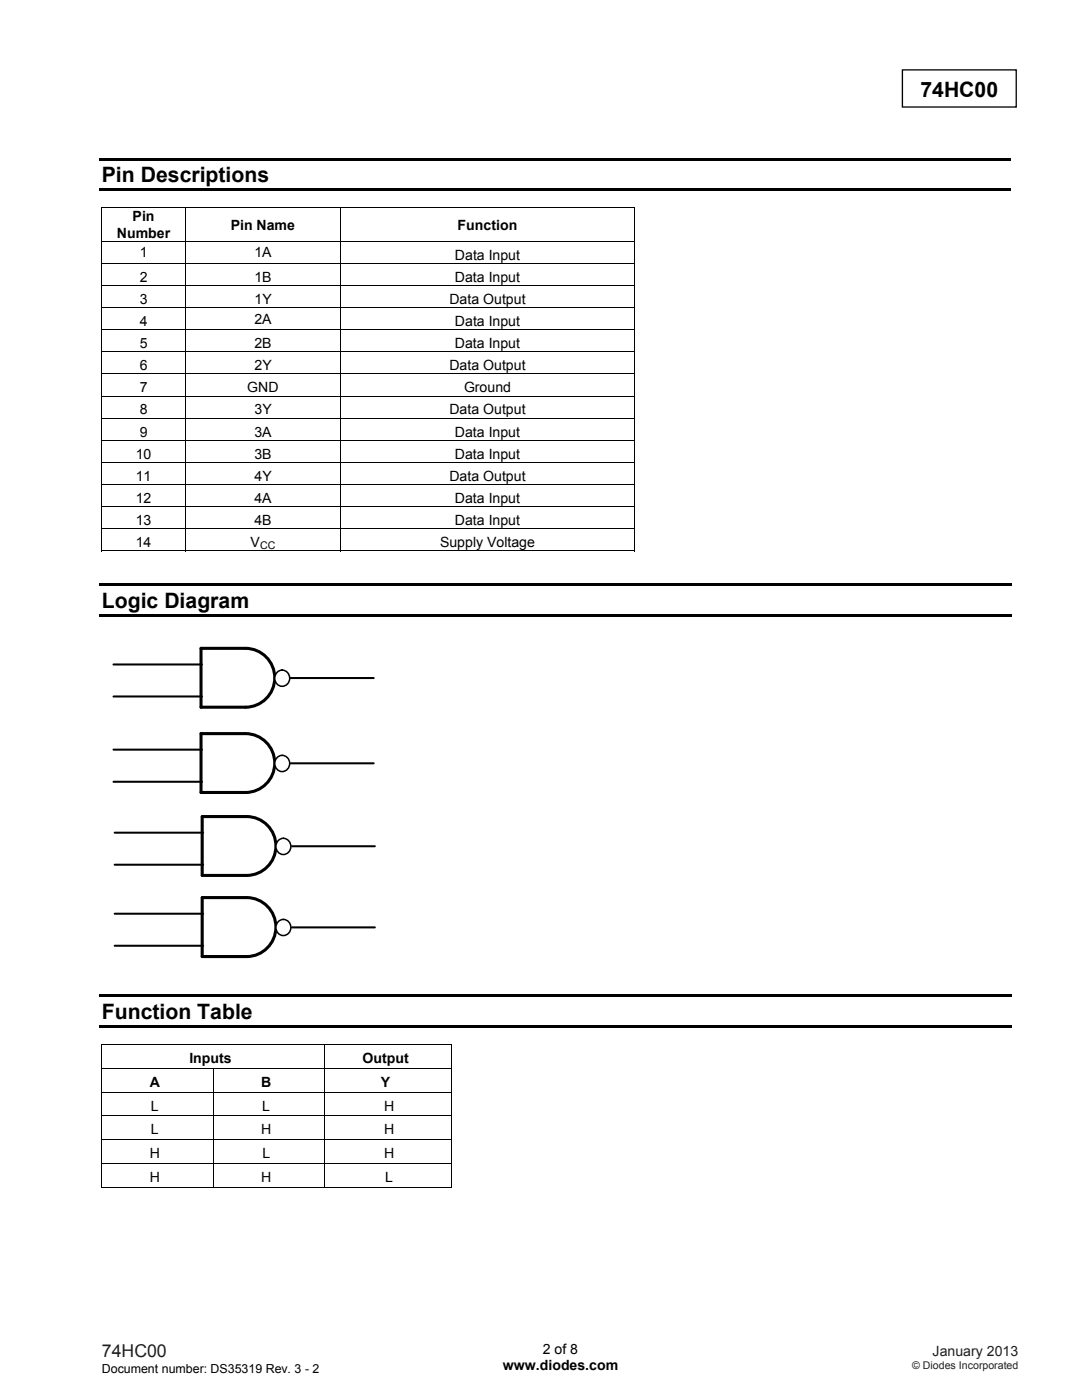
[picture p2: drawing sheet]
<svg xmlns="http://www.w3.org/2000/svg" width="216mm" height="279mm" viewBox="0 0 216 279" stroke-linecap="round" stroke-linejoin="round" font-family="sans-serif">
<path d="M180.1 13.9h22.7v7.5h-22.7z" fill="none" stroke="#000" stroke-width=".26"/>
<path d="M19.8 31.5h181.9v.6h-181.9zM19.8 37.6h181.9v.6h-181.9zM20.2 41.4h.2v.2h-.2zM126.6 41.4h.2v.2h-.2zM19.8 116.5h182v.5h-182zM126.6 109.8h.2v.2h-.2zM19.8 122.6h182v.5h-182z" fill="#000"/>
<g fill="none" stroke="#000" stroke-width=".2">
<path d="M20.2 41.5h106.6M20.2 48.2h106.6M20.2 52.6h106.6M20.2 57h106.6M20.3 41.6v6.5M20.3 48.3v4.2M20.3 52.7v4.2M20.3 57.1v4.2M37 41.6v6.5M37 48.3v4.2M37 52.7v4.2M37 57.1v4.2"/>
<path d="M67.9 41.6v6.5M67.9 48.3v4.2M67.9 52.7v4.2M67.9 57.1v4.2M126.7 41.6v6.5M126.7 48.3v4.2M126.7 52.7v4.2M126.7 57.1v4.2M20.2 61.4h106.6M20.2 65.8h106.6M20.2 70.2h106.6M20.2 74.6h106.6"/>
<path d="M20.2 79h106.6M20.3 61.5v4.2M20.3 65.9v4.2M20.3 70.3v4.2M20.3 74.7v4.3M20.3 79.1v4.3M37 61.5v4.2M37 65.9v4.2M37 70.3v4.2M37 74.7v4.3M37 79.1v4.3M67.9 61.5v4.2"/>
<path d="M67.9 65.9v4.2M67.9 70.3v4.2M67.9 74.7v4.3M67.9 79.1v4.3M126.7 61.5v4.2M126.7 65.9v4.2M126.7 70.3v4.2M126.7 74.7v4.3M126.7 79.1v4.3M20.2 83.4h106.6M20.2 87.9h106.6M20.2 92.3h106.6"/>
<path d="M20.2 96.7h106.6M20.3 83.5v4.3M20.3 87.9v4.3M20.3 92.4v4.2M20.3 96.8v4.2M37 83.5v4.3M37 87.9v4.3M37 92.4v4.2M37 96.8v4.2M67.9 83.5v4.3M67.9 87.9v4.3M67.9 92.4v4.2"/>
<path d="M67.9 96.8v4.2M126.7 83.5v4.3M126.7 87.9v4.3M126.7 92.4v4.2M126.7 96.8v4.2M20.2 101.1h106.6M20.2 105.5h106.6M20.2 109.9h16.7M20.3 101.2v4.2M20.3 105.6v4.4M37 101.2v4.2M37 105.6v4.4"/>
<path d="M37.1 109.9h30.8M67.9 101.2v4.2M67.9 105.6v4.4M68 109.9h58.6M126.7 101.2v4.2M126.7 105.6v4.4"/>
</g>
<path d="M48.9 129.4h-8.8v11.7h8.8a5.9 5.9 0 0 0 5.9-5.8 5.9 5.9 0 0 0-5.8-5.9" fill="none" stroke="#000" stroke-width=".61"/>
<path d="M22.6 132.6h17.7M22.6 139h17.7M58 135.3h16.6" fill="none" stroke="#000" stroke-width=".41"/>
<path d="M55.4 134a1.55 1.55 0 0 1 2.4 1.4 1.55 1.55 0 0 1-2.4 1.3 1.71 1.71 0 0 1 0-2.7z" fill-rule="evenodd" fill="#fff"/>
<path d="M55.4 134a1.55 1.55 0 0 1 2.4 1.4 1.55 1.55 0 0 1-2.4 1.3 1.71 1.71 0 0 1 0-2.7z" fill="none" stroke="#000" stroke-width=".31"/>
<path d="M48.9 146.4h-8.8v11.8h8.8a5.9 5.9 0 0 0 5.9-5.9 5.9 5.9 0 0 0-5.8-5.9" fill="none" stroke="#000" stroke-width=".61"/>
<path d="M22.6 149.6h17.7M22.6 156h17.7M58 152.3h16.6" fill="none" stroke="#000" stroke-width=".41"/>
<path d="M55.4 151.1a1.55 1.55 0 0 1 2.4 1.3 1.55 1.55 0 0 1-2.4 1.3 1.71 1.71 0 0 1 0-2.6z" fill-rule="evenodd" fill="#fff"/>
<path d="M55.4 151.1a1.55 1.55 0 0 1 2.4 1.3 1.55 1.55 0 0 1-2.4 1.3 1.71 1.71 0 0 1 0-2.6z" fill="none" stroke="#000" stroke-width=".31"/>
<path d="M49.2 163h-8.9v11.7h8.9a5.9 5.9 0 0 0 5.9-5.8 5.9 5.9 0 0 0-5.9-5.9" fill="none" stroke="#000" stroke-width=".61"/>
<path d="M22.9 166.2h17.6M22.9 172.6h17.6M58.3 168.9h16.5" fill="none" stroke="#000" stroke-width=".41"/>
<path d="M55.7 167.6a1.55 1.55 0 0 1 2.3 1.3 1.55 1.55 0 0 1-2.3 1.3 1.71 1.71 0 0 1 0-2.6z" fill-rule="evenodd" fill="#fff"/>
<path d="M55.7 167.6a1.55 1.55 0 0 1 2.3 1.3 1.55 1.55 0 0 1-2.3 1.3 1.71 1.71 0 0 1 0-2.6z" fill="none" stroke="#000" stroke-width=".31"/>
<path d="M49.2 179.1h-8.9v11.8h8.9a5.9 5.9 0 0 0 5.9-5.9 5.9 5.9 0 0 0-5.9-5.9" fill="none" stroke="#000" stroke-width=".61"/>
<path d="M22.9 182.4h17.6M22.9 188.7h17.6M58.3 185.1h16.5" fill="none" stroke="#000" stroke-width=".41"/>
<path d="M55.7 183.8a1.54 1.54 0 0 1 2.3 1.3 1.54 1.54 0 0 1-2.3 1.3 1.7 1.7 0 0 1 0-2.6z" fill-rule="evenodd" fill="#fff"/>
<path d="M55.7 183.8a1.54 1.54 0 0 1 2.3 1.3 1.54 1.54 0 0 1-2.3 1.3 1.7 1.7 0 0 1 0-2.6z" fill="none" stroke="#000" stroke-width=".31"/>
<path d="M19.8 198.5h182v.5h-182zM19.8 204.6h182v.5h-182zM20.2 208.3h.2v.2h-.2zM90.1 208.3h.2v.2h-.2zM90.1 236.9h.2v.2h-.2z" fill="#000"/>
<g fill="none" stroke="#000" stroke-width=".2">
<path d="M20.2 208.4h70.1M20.2 213.2h70.1M20.2 218h70.1M20.3 208.5v4.6M20.3 213.3v4.6M20.3 218v4.6M42.5 213.3v4.6M42.5 218v4.6M64.8 208.5v4.6M64.8 213.3v4.6M64.8 218v4.6M90.2 208.5v4.6"/>
<path d="M90.2 213.3v4.6M90.2 218v4.6M20.2 222.7h70.1M20.2 227.5h70.1M20.2 232.2h70.1M20.2 237h22.3M20.3 222.8v4.6M20.3 227.6v4.6M20.3 232.3v4.8M42.5 222.8v4.6M42.5 227.6v4.6M42.5 232.3v4.8"/>
<path d="M42.6 237h22.1M64.8 222.8v4.6M64.8 227.6v4.6M64.8 232.3v4.8M64.9 237h25.2M90.2 222.8v4.6M90.2 227.6v4.6M90.2 232.3v4.8"/>
</g>
<g font-size="4.2">
<text x="183.7" y="19.3">74HC00</text>
<text x="20.3" y="36.4">Pin Descriptions</text>
<text x="20.3" y="121.3">Logic Diagram</text>
<text x="20.3" y="203.3">Function Table</text>
</g>
<text font-size="3.5" fill="#231f20" x="20.3" y="270.9">74HC00</text>
<g font-size="2.8">
<text x="23.3" y="47.4">Number</text>
<text x="26.5" y="44.2">Pin</text>
<text x="46" y="45.8">Pin Name</text>
<text x="91.3" y="45.8">Function</text>
<text x="27.9" y="51.4">1</text>
<text x="50.8" y="51.4">1A</text>
<text x="90.8" y="51.9">Data Input</text>
<text x="27.9" y="56.3">2</text>
<text x="50.8" y="56.3">1B</text>
<text x="90.8" y="56.3">Data Input</text>
<text x="27.9" y="60.7">3</text>
<text x="27.9" y="65.1">4</text>
<text x="50.8" y="64.6">2A</text>
<text x="50.8" y="60.7">1Y</text>
<text x="89.7" y="60.7">Data Output</text>
<text x="90.8" y="65.1">Data Input</text>
<text x="27.9" y="69.5">5</text>
<text x="50.8" y="69.5">2B</text>
<text x="90.8" y="69.5">Data Input</text>
<text x="27.9" y="73.9">6</text>
<text x="50.8" y="73.9">2Y</text>
<text x="89.7" y="73.9">Data Output</text>
<text x="27.9" y="78.3">7</text>
<text x="27.9" y="82.7">8</text>
<text x="49.3" y="78.3">GND</text>
<text x="50.8" y="82.7">3Y</text>
<text x="89.7" y="82.7">Data Output</text>
<text x="92.6" y="78.3">Ground</text>
<text x="27.9" y="87.1">9</text>
<text x="50.8" y="87.1">3A</text>
<text x="90.8" y="87.1">Data Input</text>
<text x="27.1" y="91.5">10</text>
<text x="27.1" y="95.9">11</text>
<text x="50.8" y="91.5">3B</text>
<text x="50.8" y="95.9">4Y</text>
<text x="89.7" y="95.9">Data Output</text>
<text x="90.8" y="91.5">Data Input</text>
<text x="27.1" y="100.4">12</text>
<text x="50.8" y="100.4">4A</text>
<text x="90.8" y="100.4">Data Input</text>
<text x="27.1" y="104.8">13</text>
<text x="50.8" y="104.8">4B</text>
<text x="90.8" y="104.8">Data Input</text>
<text x="27.1" y="109.2">14</text>
<text x="50" y="109.1">V</text>
<text x="87.8" y="109.2">Supply Voltage</text>
<text x="37.8" y="212.1">Inputs</text>
<text x="72.3" y="212.1">Output</text>
<text x="29.9" y="216.9">A</text>
<text x="30.1" y="221.6">L</text>
<text x="52.1" y="216.9">B</text>
<text x="52.3" y="221.6">L</text>
<text x="76" y="216.9">Y</text>
<text x="76.6" y="221.6">H</text>
<text x="30.1" y="226.4">L</text>
<text x="52.1" y="226.4">H</text>
<text x="76.6" y="226.4">H</text>
<text x="29.9" y="231.2">H</text>
<text x="52.3" y="231.2">L</text>
<text x="76.6" y="231.2">H</text>
<text x="29.9" y="235.9">H</text>
<text x="52.1" y="235.9">H</text>
<text x="76.9" y="235.9">L</text>
<text x="100.3" y="273.5">www.diodes.com</text>
<text x="108.3" y="270.2">2 of 8</text>
</g>
<text font-size="2.8" fill="#231f20" x="186.1" y="270.6">January 2013</text>
<text font-size="2.5" x="20.3" y="274">Document number: DS35319 Rev. 3 - 2</text>
<text font-size="2.1" x="51.9" y="109.5">CC</text>
<text font-size="2.1" fill="#231f20" x="182" y="273.2">© Diodes Incorporated</text>
</svg>
